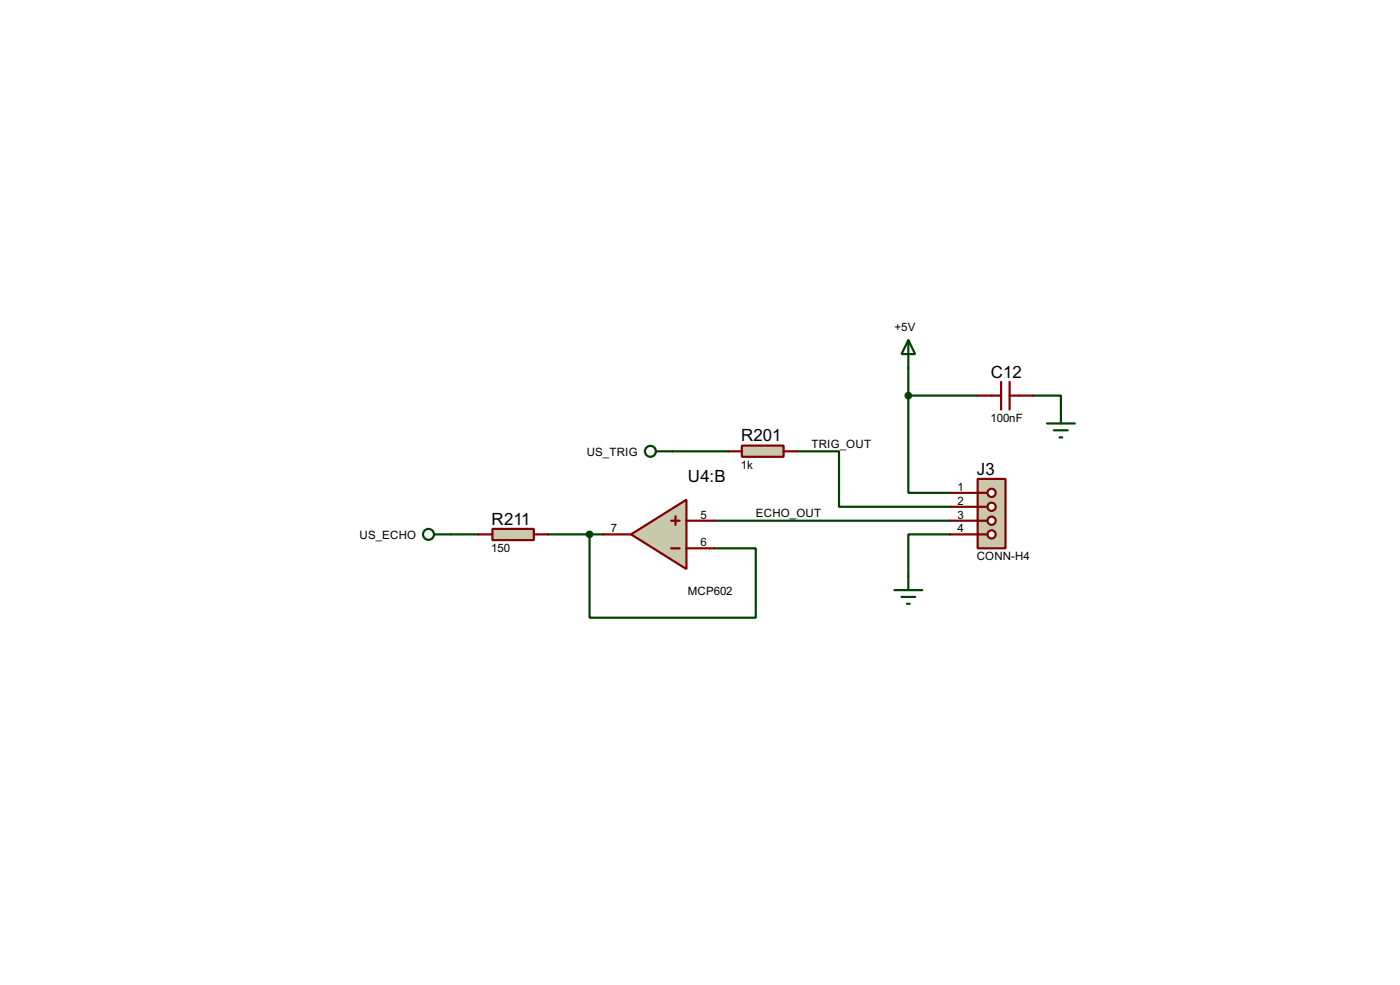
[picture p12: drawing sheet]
<svg xmlns="http://www.w3.org/2000/svg" width="256mm" height="180mm" viewBox="0 0 256 180" stroke-linecap="round" stroke-linejoin="round" font-family="sans-serif">
<path d="M166.4 72.4v17.8h7.6M166.4 67.4v5M166.4 72.4h12.7M189.3 72.4h5.1v2.6M82.6 97.8h5.1M100.4 97.8h10.1M108 97.8v15.3h30.5v-12.7h-7.6M123.2 82.6h10.2M130.9 95.3h43.1M146.1 82.6h7.6v10.2h20.3M174 97.8h-7.6v7.7" fill="none" stroke="#004000" stroke-width=".4"/>
<path d="M179.1 87.7h5.1v12.7h-5.1z" fill="#c8c8aa" stroke="#800000" stroke-width=".4"/>
<path d="M179.1 90.2h1.8" fill="none" stroke="#800000" stroke-width=".4"/>
<circle cx="181.6" cy="92.8" r=".75" fill="#feffff" stroke="#800000" stroke-width=".4"/>
<path d="M179.1 92.8h1.8" fill="none" stroke="#800000" stroke-width=".4"/>
<circle cx="181.6" cy="95.3" r=".75" fill="#feffff" stroke="#800000" stroke-width=".4"/>
<path d="M179.1 95.3h1.8" fill="none" stroke="#800000" stroke-width=".4"/>
<circle cx="181.6" cy="97.8" r=".75" fill="#feffff" stroke="#800000" stroke-width=".4"/>
<path d="M179.1 97.8h1.8" fill="none" stroke="#800000" stroke-width=".4"/>
<circle cx="181.6" cy="90.2" r=".75" fill="#feffff" stroke="#800000" stroke-width=".4"/>
<path d="M179.1 72.4h4.3M183.4 69.9v5.1M185 69.9v5.1M185 72.4h4.3M174 90.2h5.1M174 92.8h5.1M174 95.3h5.1M174 97.8h5.1" fill="none" stroke="#800000" stroke-width=".4"/>
<g fill="none" stroke="#004000" stroke-width=".4">
<path d="M166.4 62.3l1.3 2.5h-2.5zM166.4 62.3v5.1M191.8 77.5h5.1M193.1 78.8h2.5M194.4 75v2.5M79.6 97.8h3M120.2 82.6h3M194.1 80.1h.5M163.9 108h5.1M165.2 109.3h2.5M166.2 110.5h.5M166.4 105.5v2.5"/>
<circle cx="78.5" cy="97.8" r="1"/>
<circle cx="119.1" cy="82.6" r="1"/>
</g>
<circle cx="166.4" cy="72.4" r=".5" fill="#004000" stroke="#004000" stroke-width=".4"/>
<path d="M135.9 81.6h7.7v2h-7.7z" fill="#c8c8aa" stroke="#800000" stroke-width=".4"/>
<path d="M133.4 82.6h2.5M143.6 82.6h2.5" fill="none" stroke="#800000" stroke-width=".4"/>
<path d="M115.6 97.8l10.2-6.3v12.7z" fill="#c8c8aa" stroke="#800000" stroke-width=".4"/>
<path d="M110.5 97.8h5.1M123 95.3h1.5M123.8 94.5v1.6M125.8 95.3h5.1M123 100.4h1.5M125.8 100.4h5.1" fill="none" stroke="#800000" stroke-width=".4"/>
<path d="M90.2 96.8h7.6v2.1h-7.6z" fill="#c8c8aa" stroke="#800000" stroke-width=".4"/>
<path d="M87.7 97.8h2.5M97.8 97.8h2.6" fill="none" stroke="#800000" stroke-width=".4"/>
<circle cx="108" cy="97.8" r=".5" fill="#004000" stroke="#004000" stroke-width=".4"/>
<g font-size="3.5">
<text x="181.5" y="69.1">C12</text>
<text x="135.8" y="80.8">R201</text>
<text x="126" y="88.2">U4:B</text>
<text x="179" y="86.9">J3</text>
<text x="90.1" y="96">R211</text>
</g>
<g font-size="2.4">
<text x="163.9" y="60.5">+5V</text>
<text x="181.5" y="77.2">100nF</text>
<text x="107.5" y="83.4">US_TRIG</text>
<text x="148.6" y="82">TRIG_OUT</text>
<text x="135.7" y="85.8">1k</text>
<text x="175.4" y="89.8">1</text>
<text x="128.3" y="94.9">5</text>
<text x="138.5" y="94.7">ECHO_OUT</text>
<text x="175.4" y="92.4">2</text>
<text x="175.4" y="94.9">3</text>
<text x="65.9" y="98.6">US_ECHO</text>
<text x="90" y="101.1">150</text>
<text x="111.9" y="97.4">7</text>
<text x="128.3" y="100">6</text>
<text x="175.4" y="97.4">4</text>
<text x="178.9" y="102.6">CONN-H4</text>
<text x="126" y="108.9">MCP602</text>
</g>
</svg>
